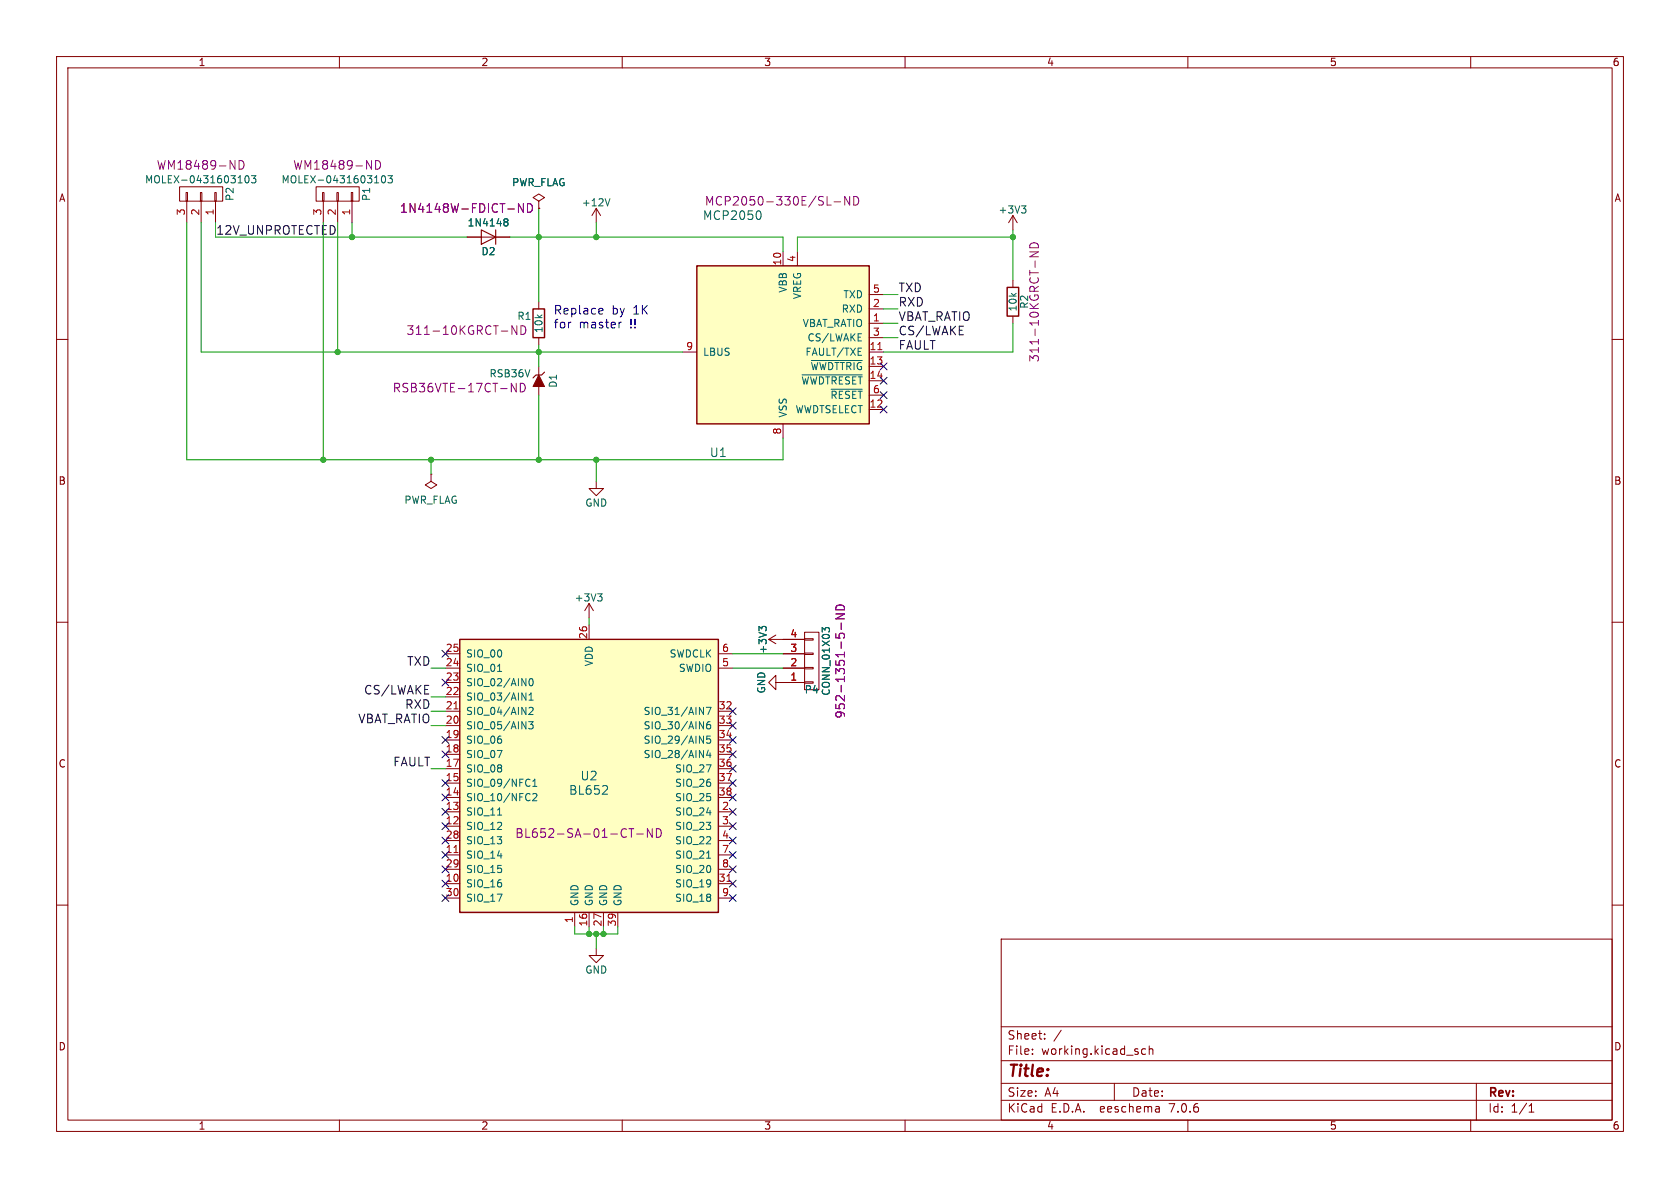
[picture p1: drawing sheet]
(kicad_sch (version 20230121) (generator eeschema)

 (paper "A4")

 (lib_symbols
  (symbol "lin_bluetooth_gateway-rescue:+12V" (power) (pin_names (offset 0)) (in_bom yes) (on_board yes)
   (property "Reference" "#PWR" (at 0 -3.81 0) (effects (font (size 1.27 1.27)) hide))
   (property "Value" "+12V" (at 0 3.556 0) (effects (font (size 1.27 1.27))))
   (property "Footprint" "" (at 0 0 0) (effects (font (size 1.27 1.27))))
   (property "Datasheet" "" (at 0 0 0) (effects (font (size 1.27 1.27))))
   (symbol "+12V_0_1"
    (polyline (pts (xy -0.762 1.27) (xy 0 2.54)) (stroke (width 0) (type solid)) (fill (type none)))
    (polyline (pts (xy 0 0) (xy 0 2.54)) (stroke (width 0) (type solid)) (fill (type none)))
    (polyline (pts (xy 0 2.54) (xy 0.762 1.27)) (stroke (width 0) (type solid)) (fill (type none))))
   (symbol "+12V_1_1"
    (pin power_in line (at 0 0 90) (length 0) hide (name "+12V" (effects (font (size 1.27 1.27)))) (number "1" (effects (font (size 1.27 1.27)))))))
  (symbol "lin_bluetooth_gateway-rescue:+3V3" (power) (pin_names (offset 0)) (in_bom yes) (on_board yes)
   (property "Reference" "#PWR" (at 0 -3.81 0) (effects (font (size 1.27 1.27)) hide))
   (property "Value" "+3V3" (at 0 3.556 0) (effects (font (size 1.27 1.27))))
   (property "Footprint" "" (at 0 0 0) (effects (font (size 1.27 1.27))))
   (property "Datasheet" "" (at 0 0 0) (effects (font (size 1.27 1.27))))
   (symbol "+3V3_0_1"
    (polyline (pts (xy -0.762 1.27) (xy 0 2.54)) (stroke (width 0) (type solid)) (fill (type none)))
    (polyline (pts (xy 0 0) (xy 0 2.54)) (stroke (width 0) (type solid)) (fill (type none)))
    (polyline (pts (xy 0 2.54) (xy 0.762 1.27)) (stroke (width 0) (type solid)) (fill (type none))))
   (symbol "+3V3_1_1"
    (pin power_in line (at 0 0 90) (length 0) hide (name "+3V3" (effects (font (size 1.27 1.27)))) (number "1" (effects (font (size 1.27 1.27)))))))
  (symbol "lin_bluetooth_gateway-rescue:BL652" (pin_names (offset 1.016)) (in_bom yes) (on_board yes)
   (property "Reference" "U" (at 0 1.27 0) (effects (font (size 1.27 1.27))))
   (property "Value" "BL652" (at 0 -1.27 0) (effects (font (size 1.27 1.27))))
   (property "Footprint" "" (at 0 -30.48 0) (effects (font (size 1.27 1.27)) hide))
   (property "Datasheet" "" (at 0 -33.02 0) (effects (font (size 1.27 1.27)) hide))
   (symbol "BL652_0_1"
    (rectangle (start 22.86 25.4) (end -22.86 -22.86) (stroke (width 0.254) (type solid)) (fill (type background))))
   (symbol "BL652_1_1"
    (pin power_in line (at -2.54 -25.4 90) (length 2.54) (name "GND" (effects (font (size 1.27 1.27)))) (number "1" (effects (font (size 1.27 1.27)))))
    (pin bidirectional line (at -25.4 -17.78 0) (length 2.54) (name "SIO_16" (effects (font (size 1.27 1.27)))) (number "10" (effects (font (size 1.27 1.27)))))
    (pin bidirectional line (at -25.4 -12.7 0) (length 2.54) (name "SIO_14" (effects (font (size 1.27 1.27)))) (number "11" (effects (font (size 1.27 1.27)))))
    (pin bidirectional line (at -25.4 -7.62 0) (length 2.54) (name "SIO_12" (effects (font (size 1.27 1.27)))) (number "12" (effects (font (size 1.27 1.27)))))
    (pin bidirectional line (at -25.4 -5.08 0) (length 2.54) (name "SIO_11" (effects (font (size 1.27 1.27)))) (number "13" (effects (font (size 1.27 1.27)))))
    (pin bidirectional line (at -25.4 -2.54 0) (length 2.54) (name "SIO_10/NFC2" (effects (font (size 1.27 1.27)))) (number "14" (effects (font (size 1.27 1.27)))))
    (pin bidirectional line (at -25.4 0 0) (length 2.54) (name "SIO_09/NFC1" (effects (font (size 1.27 1.27)))) (number "15" (effects (font (size 1.27 1.27)))))
    (pin power_in line (at 0 -25.4 90) (length 2.54) (name "GND" (effects (font (size 1.27 1.27)))) (number "16" (effects (font (size 1.27 1.27)))))
    (pin bidirectional line (at -25.4 2.54 0) (length 2.54) (name "SIO_08" (effects (font (size 1.27 1.27)))) (number "17" (effects (font (size 1.27 1.27)))))
    (pin bidirectional line (at -25.4 5.08 0) (length 2.54) (name "SIO_07" (effects (font (size 1.27 1.27)))) (number "18" (effects (font (size 1.27 1.27)))))
    (pin bidirectional line (at -25.4 7.62 0) (length 2.54) (name "SIO_06" (effects (font (size 1.27 1.27)))) (number "19" (effects (font (size 1.27 1.27)))))
    (pin bidirectional line (at 25.4 -5.08 180) (length 2.54) (name "SIO_24" (effects (font (size 1.27 1.27)))) (number "2" (effects (font (size 1.27 1.27)))))
    (pin bidirectional line (at -25.4 10.16 0) (length 2.54) (name "SIO_05/AIN3" (effects (font (size 1.27 1.27)))) (number "20" (effects (font (size 1.27 1.27)))))
    (pin bidirectional line (at -25.4 12.7 0) (length 2.54) (name "SIO_04/AIN2" (effects (font (size 1.27 1.27)))) (number "21" (effects (font (size 1.27 1.27)))))
    (pin bidirectional line (at -25.4 15.24 0) (length 2.54) (name "SIO_03/AIN1" (effects (font (size 1.27 1.27)))) (number "22" (effects (font (size 1.27 1.27)))))
    (pin bidirectional line (at -25.4 17.78 0) (length 2.54) (name "SIO_02/AIN0" (effects (font (size 1.27 1.27)))) (number "23" (effects (font (size 1.27 1.27)))))
    (pin bidirectional line (at -25.4 20.32 0) (length 2.54) (name "SIO_01" (effects (font (size 1.27 1.27)))) (number "24" (effects (font (size 1.27 1.27)))))
    (pin bidirectional line (at -25.4 22.86 0) (length 2.54) (name "SIO_00" (effects (font (size 1.27 1.27)))) (number "25" (effects (font (size 1.27 1.27)))))
    (pin power_in line (at 0 27.94 270) (length 2.54) (name "VDD" (effects (font (size 1.27 1.27)))) (number "26" (effects (font (size 1.27 1.27)))))
    (pin power_in line (at 2.54 -25.4 90) (length 2.54) (name "GND" (effects (font (size 1.27 1.27)))) (number "27" (effects (font (size 1.27 1.27)))))
    (pin bidirectional line (at -25.4 -10.16 0) (length 2.54) (name "SIO_13" (effects (font (size 1.27 1.27)))) (number "28" (effects (font (size 1.27 1.27)))))
    (pin bidirectional line (at -25.4 -15.24 0) (length 2.54) (name "SIO_15" (effects (font (size 1.27 1.27)))) (number "29" (effects (font (size 1.27 1.27)))))
    (pin bidirectional line (at 25.4 -7.62 180) (length 2.54) (name "SIO_23" (effects (font (size 1.27 1.27)))) (number "3" (effects (font (size 1.27 1.27)))))
    (pin bidirectional line (at -25.4 -20.32 0) (length 2.54) (name "SIO_17" (effects (font (size 1.27 1.27)))) (number "30" (effects (font (size 1.27 1.27)))))
    (pin bidirectional line (at 25.4 -17.78 180) (length 2.54) (name "SIO_19" (effects (font (size 1.27 1.27)))) (number "31" (effects (font (size 1.27 1.27)))))
    (pin bidirectional line (at 25.4 12.7 180) (length 2.54) (name "SIO_31/AIN7" (effects (font (size 1.27 1.27)))) (number "32" (effects (font (size 1.27 1.27)))))
    (pin bidirectional line (at 25.4 10.16 180) (length 2.54) (name "SIO_30/AIN6" (effects (font (size 1.27 1.27)))) (number "33" (effects (font (size 1.27 1.27)))))
    (pin bidirectional line (at 25.4 7.62 180) (length 2.54) (name "SIO_29/AIN5" (effects (font (size 1.27 1.27)))) (number "34" (effects (font (size 1.27 1.27)))))
    (pin bidirectional line (at 25.4 5.08 180) (length 2.54) (name "SIO_28/AIN4" (effects (font (size 1.27 1.27)))) (number "35" (effects (font (size 1.27 1.27)))))
    (pin bidirectional line (at 25.4 2.54 180) (length 2.54) (name "SIO_27" (effects (font (size 1.27 1.27)))) (number "36" (effects (font (size 1.27 1.27)))))
    (pin bidirectional line (at 25.4 0 180) (length 2.54) (name "SIO_26" (effects (font (size 1.27 1.27)))) (number "37" (effects (font (size 1.27 1.27)))))
    (pin bidirectional line (at 25.4 -2.54 180) (length 2.54) (name "SIO_25" (effects (font (size 1.27 1.27)))) (number "38" (effects (font (size 1.27 1.27)))))
    (pin power_in line (at 5.08 -25.4 90) (length 2.54) (name "GND" (effects (font (size 1.27 1.27)))) (number "39" (effects (font (size 1.27 1.27)))))
    (pin bidirectional line (at 25.4 -10.16 180) (length 2.54) (name "SIO_22" (effects (font (size 1.27 1.27)))) (number "4" (effects (font (size 1.27 1.27)))))
    (pin bidirectional line (at 25.4 20.32 180) (length 2.54) (name "SWDIO" (effects (font (size 1.27 1.27)))) (number "5" (effects (font (size 1.27 1.27)))))
    (pin bidirectional line (at 25.4 22.86 180) (length 2.54) (name "SWDCLK" (effects (font (size 1.27 1.27)))) (number "6" (effects (font (size 1.27 1.27)))))
    (pin bidirectional line (at 25.4 -12.7 180) (length 2.54) (name "SIO_21" (effects (font (size 1.27 1.27)))) (number "7" (effects (font (size 1.27 1.27)))))
    (pin bidirectional line (at 25.4 -15.24 180) (length 2.54) (name "SIO_20" (effects (font (size 1.27 1.27)))) (number "8" (effects (font (size 1.27 1.27)))))
    (pin bidirectional line (at 25.4 -20.32 180) (length 2.54) (name "SIO_18" (effects (font (size 1.27 1.27)))) (number "9" (effects (font (size 1.27 1.27)))))))
  (symbol "lin_bluetooth_gateway-rescue:CONN_01X03" (pin_names (offset 1.016) hide) (in_bom yes) (on_board yes)
   (property "Reference" "P" (at 0 5.08 0) (effects (font (size 1.27 1.27))))
   (property "Value" "CONN_01X03" (at 2.54 0 90) (effects (font (size 1.27 1.27))))
   (property "Footprint" "" (at 0 0 0) (effects (font (size 1.27 1.27))))
   (property "Datasheet" "" (at 0 0 0) (effects (font (size 1.27 1.27))))
   (symbol "CONN_01X03_0_1"
    (rectangle (start -1.27 -2.413) (end 0.254 -2.667) (stroke (width 0) (type solid)) (fill (type none)))
    (rectangle (start -1.27 0.127) (end 0.254 -0.127) (stroke (width 0) (type solid)) (fill (type none)))
    (rectangle (start -1.27 2.667) (end 0.254 2.413) (stroke (width 0) (type solid)) (fill (type none)))
    (rectangle (start -1.27 3.81) (end 1.27 -3.81) (stroke (width 0) (type solid)) (fill (type none))))
   (symbol "CONN_01X03_1_1"
    (pin passive line (at -5.08 2.54 0) (length 3.81) (name "P1" (effects (font (size 1.27 1.27)))) (number "1" (effects (font (size 1.27 1.27)))))
    (pin passive line (at -5.08 0 0) (length 3.81) (name "P2" (effects (font (size 1.27 1.27)))) (number "2" (effects (font (size 1.27 1.27)))))
    (pin passive line (at -5.08 -2.54 0) (length 3.81) (name "P3" (effects (font (size 1.27 1.27)))) (number "3" (effects (font (size 1.27 1.27)))))))
  (symbol "lin_bluetooth_gateway-rescue:CONN_01X04" (pin_names (offset 1.016) hide) (in_bom yes) (on_board yes)
   (property "Reference" "P" (at 0 6.35 0) (effects (font (size 1.27 1.27))))
   (property "Value" "CONN_01X04" (at 2.54 0 90) (effects (font (size 1.27 1.27))))
   (property "Footprint" "" (at 0 0 0) (effects (font (size 1.27 1.27))))
   (property "Datasheet" "" (at 0 0 0) (effects (font (size 1.27 1.27))))
   (symbol "CONN_01X04_0_1"
    (rectangle (start -1.27 -3.683) (end 0.254 -3.937) (stroke (width 0) (type solid)) (fill (type none)))
    (rectangle (start -1.27 -1.143) (end 0.254 -1.397) (stroke (width 0) (type solid)) (fill (type none)))
    (rectangle (start -1.27 1.397) (end 0.254 1.143) (stroke (width 0) (type solid)) (fill (type none)))
    (rectangle (start -1.27 3.937) (end 0.254 3.683) (stroke (width 0) (type solid)) (fill (type none)))
    (rectangle (start -1.27 5.08) (end 1.27 -5.08) (stroke (width 0) (type solid)) (fill (type none))))
   (symbol "CONN_01X04_1_1"
    (pin passive line (at -5.08 3.81 0) (length 3.81) (name "P1" (effects (font (size 1.27 1.27)))) (number "1" (effects (font (size 1.27 1.27)))))
    (pin passive line (at -5.08 1.27 0) (length 3.81) (name "P2" (effects (font (size 1.27 1.27)))) (number "2" (effects (font (size 1.27 1.27)))))
    (pin passive line (at -5.08 -1.27 0) (length 3.81) (name "P3" (effects (font (size 1.27 1.27)))) (number "3" (effects (font (size 1.27 1.27)))))
    (pin passive line (at -5.08 -3.81 0) (length 3.81) (name "P4" (effects (font (size 1.27 1.27)))) (number "4" (effects (font (size 1.27 1.27)))))))
  (symbol "lin_bluetooth_gateway-rescue:D" (pin_numbers hide) (pin_names (offset 1.016) hide) (in_bom yes) (on_board yes)
   (property "Reference" "D" (at 0 2.54 0) (effects (font (size 1.27 1.27))))
   (property "Value" "D" (at 0 -2.54 0) (effects (font (size 1.27 1.27))))
   (property "Footprint" "" (at 0 0 0) (effects (font (size 1.27 1.27))))
   (property "Datasheet" "" (at 0 0 0) (effects (font (size 1.27 1.27))))
   (symbol "D_0_1"
    (polyline (pts (xy -1.27 1.27) (xy -1.27 -1.27)) (stroke (width 0.2032) (type solid)) (fill (type none)))
    (polyline (pts (xy 1.27 0) (xy -1.27 0)) (stroke (width 0) (type solid)) (fill (type none)))
    (polyline (pts (xy 1.27 1.27) (xy 1.27 -1.27) (xy -1.27 0) (xy 1.27 1.27)) (stroke (width 0.2032) (type solid)) (fill (type none))))
   (symbol "D_1_1"
    (pin passive line (at -3.81 0 0) (length 2.54) (name "K" (effects (font (size 1.27 1.27)))) (number "1" (effects (font (size 1.27 1.27)))))
    (pin passive line (at 3.81 0 180) (length 2.54) (name "A" (effects (font (size 1.27 1.27)))) (number "2" (effects (font (size 1.27 1.27)))))))
  (symbol "lin_bluetooth_gateway-rescue:GND" (power) (pin_names (offset 0)) (in_bom yes) (on_board yes)
   (property "Reference" "#PWR" (at 0 -6.35 0) (effects (font (size 1.27 1.27)) hide))
   (property "Value" "GND" (at 0 -3.81 0) (effects (font (size 1.27 1.27))))
   (property "Footprint" "" (at 0 0 0) (effects (font (size 1.27 1.27))))
   (property "Datasheet" "" (at 0 0 0) (effects (font (size 1.27 1.27))))
   (symbol "GND_0_1"
    (polyline (pts (xy 0 0) (xy 0 -1.27) (xy 1.27 -1.27) (xy 0 -2.54) (xy -1.27 -1.27) (xy 0 -1.27)) (stroke (width 0) (type solid)) (fill (type none))))
   (symbol "GND_1_1"
    (pin power_in line (at 0 0 270) (length 0) hide (name "GND" (effects (font (size 1.27 1.27)))) (number "1" (effects (font (size 1.27 1.27)))))))
  (symbol "lin_bluetooth_gateway-rescue:MCP2050" (pin_names (offset 1.016)) (in_bom yes) (on_board yes)
   (property "Reference" "U" (at -15.24 -13.97 0) (effects (font (size 1.27 1.27)) (justify left)))
   (property "Value" "MCP2050" (at -15.24 16.51 0) (effects (font (size 1.27 1.27)) (justify left)))
   (property "Footprint" "Housings_SOIC:SOIC-14_3.9x8.7mm_Pitch1.27mm" (at 0 -19.05 0) (effects (font (size 1.27 1.27)) hide))
   (property "Datasheet" "" (at 0 -25.4 0) (effects (font (size 1.27 1.27)) hide))
   (symbol "MCP2050_0_1"
    (rectangle (start -15.24 15.24) (end 15.24 -12.7) (stroke (width 0.254) (type solid)) (fill (type background))))
   (symbol "MCP2050_1_1"
    (pin output line (at 17.78 5.08 180) (length 2.54) (name "VBAT_RATIO" (effects (font (size 1.27 1.27)))) (number "1" (effects (font (size 1.27 1.27)))))
    (pin power_in line (at 0 17.78 270) (length 2.54) (name "VBB" (effects (font (size 1.27 1.27)))) (number "10" (effects (font (size 1.27 1.27)))))
    (pin open_collector line (at 17.78 0 180) (length 2.54) (name "FAULT/TXE" (effects (font (size 1.27 1.27)))) (number "11" (effects (font (size 1.27 1.27)))))
    (pin input line (at 17.78 -10.16 180) (length 2.54) (name "WWDTSELECT" (effects (font (size 1.27 1.27)))) (number "12" (effects (font (size 1.27 1.27)))))
    (pin input line (at 17.78 -2.54 180) (length 2.54) (name "~{WWDTTRIG}" (effects (font (size 1.27 1.27)))) (number "13" (effects (font (size 1.27 1.27)))))
    (pin output line (at 17.78 -5.08 180) (length 2.54) (name "~{WWDTRESET}" (effects (font (size 1.27 1.27)))) (number "14" (effects (font (size 1.27 1.27)))))
    (pin output line (at 17.78 7.62 180) (length 2.54) (name "RXD" (effects (font (size 1.27 1.27)))) (number "2" (effects (font (size 1.27 1.27)))))
    (pin input line (at 17.78 2.54 180) (length 2.54) (name "CS/LWAKE" (effects (font (size 1.27 1.27)))) (number "3" (effects (font (size 1.27 1.27)))))
    (pin power_out line (at 2.54 17.78 270) (length 2.54) (name "VREG" (effects (font (size 1.27 1.27)))) (number "4" (effects (font (size 1.27 1.27)))))
    (pin input line (at 17.78 10.16 180) (length 2.54) (name "TXD" (effects (font (size 1.27 1.27)))) (number "5" (effects (font (size 1.27 1.27)))))
    (pin output line (at 17.78 -7.62 180) (length 2.54) (name "~{RESET}" (effects (font (size 1.27 1.27)))) (number "6" (effects (font (size 1.27 1.27)))))
    (pin no_connect line (at -17.78 -7.62 0) (length 2.54) hide (name "NC" (effects (font (size 1.27 1.27)))) (number "7" (effects (font (size 1.27 1.27)))))
    (pin power_in line (at 0 -15.24 90) (length 2.54) (name "VSS" (effects (font (size 1.27 1.27)))) (number "8" (effects (font (size 1.27 1.27)))))
    (pin open_collector line (at -17.78 0 0) (length 2.54) (name "LBUS" (effects (font (size 1.27 1.27)))) (number "9" (effects (font (size 1.27 1.27)))))))
  (symbol "lin_bluetooth_gateway-rescue:PWR_FLAG" (power) (pin_numbers hide) (pin_names (offset 0) hide) (in_bom yes) (on_board yes)
   (property "Reference" "#FLG" (at 0 1.905 0) (effects (font (size 1.27 1.27)) hide))
   (property "Value" "PWR_FLAG" (at 0 3.81 0) (effects (font (size 1.27 1.27))))
   (property "Footprint" "" (at 0 0 0) (effects (font (size 1.27 1.27))))
   (property "Datasheet" "" (at 0 0 0) (effects (font (size 1.27 1.27))))
   (symbol "PWR_FLAG_0_0"
    (pin power_out line (at 0 0 90) (length 0) (name "pwr" (effects (font (size 1.27 1.27)))) (number "1" (effects (font (size 1.27 1.27))))))
   (symbol "PWR_FLAG_0_1"
    (polyline (pts (xy 0 0) (xy 0 1.27) (xy -1.016 1.905) (xy 0 2.54) (xy 1.016 1.905) (xy 0 1.27)) (stroke (width 0) (type solid)) (fill (type none)))))
  (symbol "lin_bluetooth_gateway-rescue:R" (pin_numbers hide) (pin_names (offset 0)) (in_bom yes) (on_board yes)
   (property "Reference" "R" (at 2.032 0 90) (effects (font (size 1.27 1.27))))
   (property "Value" "R" (at 0 0 90) (effects (font (size 1.27 1.27))))
   (property "Footprint" "" (at -1.778 0 90) (effects (font (size 1.27 1.27))))
   (property "Datasheet" "" (at 0 0 0) (effects (font (size 1.27 1.27))))
   (symbol "R_0_1"
    (rectangle (start -1.016 -2.54) (end 1.016 2.54) (stroke (width 0.254) (type solid)) (fill (type none))))
   (symbol "R_1_1"
    (pin passive line (at 0 3.81 270) (length 1.27) (name "~" (effects (font (size 1.27 1.27)))) (number "1" (effects (font (size 1.27 1.27)))))
    (pin passive line (at 0 -3.81 90) (length 1.27) (name "~" (effects (font (size 1.27 1.27)))) (number "2" (effects (font (size 1.27 1.27)))))))
  (symbol "lin_bluetooth_gateway-rescue:ZENERsmall" (pin_numbers hide) (pin_names (offset 1.016) hide) (in_bom yes) (on_board yes)
   (property "Reference" "D" (at 0 2.54 0) (effects (font (size 1.27 1.27))))
   (property "Value" "ZENERsmall" (at 0 -2.54 0) (effects (font (size 1.27 1.27))))
   (property "Footprint" "" (at 0 0 0) (effects (font (size 1.27 1.27))))
   (property "Datasheet" "" (at 0 0 0) (effects (font (size 1.27 1.27))))
   (symbol "ZENERsmall_0_1"
    (polyline (pts (xy -1.524 1.016) (xy -1.016 0.508) (xy -1.016 -0.508) (xy -0.508 -1.016)) (stroke (width 0.2032) (type solid)) (fill (type none)))
    (polyline (pts (xy 1.016 1.016) (xy -1.016 0) (xy 1.016 -1.016) (xy 1.016 1.016)) (stroke (width 0) (type solid)) (fill (type outline))))
   (symbol "ZENERsmall_1_1"
    (pin passive line (at -2.54 0 0) (length 1.524) (name "K" (effects (font (size 1.016 1.016)))) (number "1" (effects (font (size 1.016 1.016)))))
    (pin passive line (at 2.54 0 180) (length 1.524) (name "A" (effects (font (size 1.016 1.016)))) (number "2" (effects (font (size 1.016 1.016))))))))

 (junction (at 62.23 41.91) (diameter 0) (color 0 0 0 0))
 (junction (at 105.41 165.1) (diameter 0) (color 0 0 0 0))
 (junction (at 95.25 41.91) (diameter 0) (color 0 0 0 0))
 (junction (at 105.41 41.91) (diameter 0) (color 0 0 0 0))
 (junction (at 76.2 81.28) (diameter 0) (color 0 0 0 0))
 (junction (at 179.07 41.91) (diameter 0) (color 0 0 0 0))
 (junction (at 105.41 81.28) (diameter 0) (color 0 0 0 0))
 (junction (at 95.25 81.28) (diameter 0) (color 0 0 0 0))
 (junction (at 59.69 62.23) (diameter 0) (color 0 0 0 0))
 (junction (at 106.68 165.1) (diameter 0) (color 0 0 0 0))
 (junction (at 57.15 81.28) (diameter 0) (color 0 0 0 0))
 (junction (at 104.14 165.1) (diameter 0) (color 0 0 0 0))
 (junction (at 95.25 62.23) (diameter 0) (color 0 0 0 0))

 (no_connect (at 129.54 128.27))
 (no_connect (at 78.74 140.97))
 (no_connect (at 78.74 115.57))
 (no_connect (at 78.74 156.21))
 (no_connect (at 129.54 135.89))
 (no_connect (at 129.54 125.73))
 (no_connect (at 129.54 153.67))
 (no_connect (at 78.74 120.65))
 (no_connect (at 129.54 151.13))
 (no_connect (at 78.74 138.43))
 (no_connect (at 129.54 143.51))
 (no_connect (at 129.54 138.43))
 (no_connect (at 156.21 67.31))
 (no_connect (at 78.74 148.59))
 (no_connect (at 156.21 64.77))
 (no_connect (at 129.54 146.05))
 (no_connect (at 78.74 153.67))
 (no_connect (at 78.74 143.51))
 (no_connect (at 78.74 158.75))
 (no_connect (at 78.74 133.35))
 (no_connect (at 78.74 130.81))
 (no_connect (at 129.54 156.21))
 (no_connect (at 78.74 151.13))
 (no_connect (at 129.54 158.75))
 (no_connect (at 156.21 72.39))
 (no_connect (at 156.21 69.85))
 (no_connect (at 78.74 146.05))
 (no_connect (at 129.54 140.97))
 (no_connect (at 129.54 133.35))
 (no_connect (at 129.54 148.59))
 (no_connect (at 129.54 130.81))

 (wire (pts (xy 105.41 81.28) (xy 138.43 81.28)) (stroke (width 0) (type default)))
 (wire (pts (xy 78.74 128.27) (xy 76.2 128.27)) (stroke (width 0) (type default)))
 (wire (pts (xy 95.25 62.23) (xy 120.65 62.23)) (stroke (width 0) (type default)))
 (wire (pts (xy 105.41 165.1) (xy 106.68 165.1)) (stroke (width 0) (type default)))
 (wire (pts (xy 95.25 81.28) (xy 105.41 81.28)) (stroke (width 0) (type default)))
 (wire (pts (xy 62.23 39.37) (xy 62.23 41.91)) (stroke (width 0) (type default)))
 (wire (pts (xy 129.54 115.57) (xy 138.43 115.57)) (stroke (width 0) (type default)))
 (wire (pts (xy 140.97 41.91) (xy 179.07 41.91)) (stroke (width 0) (type default)))
 (wire (pts (xy 38.1 39.37) (xy 38.1 41.91)) (stroke (width 0) (type default)))
 (wire (pts (xy 105.41 165.1) (xy 105.41 167.64)) (stroke (width 0) (type default)))
 (wire (pts (xy 156.21 54.61) (xy 158.75 54.61)) (stroke (width 0) (type default)))
 (wire (pts (xy 104.14 110.49) (xy 104.14 109.22)) (stroke (width 0) (type default)))
 (wire (pts (xy 35.56 39.37) (xy 35.56 62.23)) (stroke (width 0) (type default)))
 (wire (pts (xy 105.41 41.91) (xy 138.43 41.91)) (stroke (width 0) (type default)))
 (wire (pts (xy 57.15 81.28) (xy 76.2 81.28)) (stroke (width 0) (type default)))
 (wire (pts (xy 95.25 36.83) (xy 95.25 41.91)) (stroke (width 0) (type default)))
 (wire (pts (xy 95.25 69.85) (xy 95.25 81.28)) (stroke (width 0) (type default)))
 (wire (pts (xy 35.56 62.23) (xy 59.69 62.23)) (stroke (width 0) (type default)))
 (wire (pts (xy 138.43 81.28) (xy 138.43 77.47)) (stroke (width 0) (type default)))
 (wire (pts (xy 156.21 59.69) (xy 158.75 59.69)) (stroke (width 0) (type default)))
 (wire (pts (xy 57.15 39.37) (xy 57.15 81.28)) (stroke (width 0) (type default)))
 (wire (pts (xy 138.43 41.91) (xy 138.43 44.45)) (stroke (width 0) (type default)))
 (wire (pts (xy 158.75 52.07) (xy 156.21 52.07)) (stroke (width 0) (type default)))
 (wire (pts (xy 104.14 163.83) (xy 104.14 165.1)) (stroke (width 0) (type default)))
 (wire (pts (xy 33.02 81.28) (xy 57.15 81.28)) (stroke (width 0) (type default)))
 (wire (pts (xy 105.41 41.91) (xy 105.41 39.37)) (stroke (width 0) (type default)))
 (wire (pts (xy 104.14 165.1) (xy 105.41 165.1)) (stroke (width 0) (type default)))
 (wire (pts (xy 105.41 81.28) (xy 105.41 85.09)) (stroke (width 0) (type default)))
 (wire (pts (xy 38.1 41.91) (xy 62.23 41.91)) (stroke (width 0) (type default)))
 (wire (pts (xy 158.75 57.15) (xy 156.21 57.15)) (stroke (width 0) (type default)))
 (wire (pts (xy 95.25 41.91) (xy 105.41 41.91)) (stroke (width 0) (type default)))
 (wire (pts (xy 59.69 39.37) (xy 59.69 62.23)) (stroke (width 0) (type default)))
 (wire (pts (xy 101.6 165.1) (xy 104.14 165.1)) (stroke (width 0) (type default)))
 (wire (pts (xy 33.02 39.37) (xy 33.02 81.28)) (stroke (width 0) (type default)))
 (wire (pts (xy 101.6 163.83) (xy 101.6 165.1)) (stroke (width 0) (type default)))
 (wire (pts (xy 106.68 163.83) (xy 106.68 165.1)) (stroke (width 0) (type default)))
 (wire (pts (xy 76.2 81.28) (xy 95.25 81.28)) (stroke (width 0) (type default)))
 (wire (pts (xy 179.07 40.64) (xy 179.07 41.91)) (stroke (width 0) (type default)))
 (wire (pts (xy 140.97 44.45) (xy 140.97 41.91)) (stroke (width 0) (type default)))
 (wire (pts (xy 76.2 118.11) (xy 78.74 118.11)) (stroke (width 0) (type default)))
 (wire (pts (xy 179.07 57.15) (xy 179.07 62.23)) (stroke (width 0) (type default)))
 (wire (pts (xy 78.74 125.73) (xy 76.2 125.73)) (stroke (width 0) (type default)))
 (wire (pts (xy 76.2 83.82) (xy 76.2 81.28)) (stroke (width 0) (type default)))
 (wire (pts (xy 138.43 118.11) (xy 129.54 118.11)) (stroke (width 0) (type default)))
 (wire (pts (xy 78.74 135.89) (xy 76.2 135.89)) (stroke (width 0) (type default)))
 (wire (pts (xy 78.74 123.19) (xy 76.2 123.19)) (stroke (width 0) (type default)))
 (wire (pts (xy 95.25 62.23) (xy 95.25 64.77)) (stroke (width 0) (type default)))
 (wire (pts (xy 109.22 165.1) (xy 109.22 163.83)) (stroke (width 0) (type default)))
 (wire (pts (xy 106.68 165.1) (xy 109.22 165.1)) (stroke (width 0) (type default)))
 (wire (pts (xy 179.07 62.23) (xy 156.21 62.23)) (stroke (width 0) (type default)))
 (wire (pts (xy 59.69 62.23) (xy 95.25 62.23)) (stroke (width 0) (type default)))
 (wire (pts (xy 95.25 41.91) (xy 95.25 53.34)) (stroke (width 0) (type default)))
 (wire (pts (xy 95.25 60.96) (xy 95.25 62.23)) (stroke (width 0) (type default)))
 (wire (pts (xy 62.23 41.91) (xy 82.55 41.91)) (stroke (width 0) (type default)))
 (wire (pts (xy 90.17 41.91) (xy 95.25 41.91)) (stroke (width 0) (type default)))
 (wire (pts (xy 179.07 41.91) (xy 179.07 49.53)) (stroke (width 0) (type default)))

 (text "Replace by 1K\nfor master !!" (at 97.79 58.42 0) (effects (font (size 1.524 1.524)) (justify left bottom)))

 (label "CS/LWAKE" (at 76.2 123.19 180) (effects (font (size 1.524 1.524)) (justify right bottom)))
 (label "TXD" (at 76.2 118.11 180) (effects (font (size 1.524 1.524)) (justify right bottom)))
 (label "CS/LWAKE" (at 158.75 59.69 0) (effects (font (size 1.524 1.524)) (justify left bottom)))
 (label "FAULT" (at 76.2 135.89 180) (effects (font (size 1.524 1.524)) (justify right bottom)))
 (label "12V_UNPROTECTED" (at 38.1 41.91 0) (effects (font (size 1.524 1.524)) (justify left bottom)))
 (label "VBAT_RATIO" (at 158.75 57.15 0) (effects (font (size 1.524 1.524)) (justify left bottom)))
 (label "RXD" (at 158.75 54.61 0) (effects (font (size 1.524 1.524)) (justify left bottom)))
 (label "VBAT_RATIO" (at 76.2 128.27 180) (effects (font (size 1.524 1.524)) (justify right bottom)))
 (label "FAULT" (at 158.75 62.23 0) (effects (font (size 1.524 1.524)) (justify left bottom)))
 (label "TXD" (at 158.75 52.07 0) (effects (font (size 1.524 1.524)) (justify left bottom)))
 (label "RXD" (at 76.2 125.73 180) (effects (font (size 1.524 1.524)) (justify right bottom)))

 (symbol (lib_id "lin_bluetooth_gateway-rescue:BL652") (at 104.14 138.43 0) (unit 1) (in_bom yes) (on_board yes) (dnp no)
  (property "Reference" "U2" (at 104.14 137.16 0) (effects (font (size 1.524 1.524))))
  (property "Value" "BL652" (at 104.14 139.7 0) (effects (font (size 1.524 1.524))))
  (property "Footprint" "RF_Modules:Laird_BL652" (at 104.14 138.43 0) (effects (font (size 1.524 1.524)) hide))
  (property "Datasheet" "" (at 104.14 138.43 0) (effects (font (size 1.524 1.524)) hide))
  (property "DIGIKEY" "BL652-SA-01-CT-ND" (at 104.14 147.32 0) (effects (font (size 1.524 1.524)))) (pin "1") (pin "10") (pin "11") (pin "12") (pin "13") (pin "14") (pin "15") (pin "16") (pin "17") (pin "18") (pin "19") (pin "2") (pin "20") (pin "21") (pin "22") (pin "23") (pin "24") (pin "25") (pin "26") (pin "27") (pin "28") (pin "29") (pin "3") (pin "30") (pin "31") (pin "32") (pin "33") (pin "34") (pin "35") (pin "36") (pin "37") (pin "38") (pin "39") (pin "4") (pin "5") (pin "6") (pin "7") (pin "8") (pin "9"))

 (symbol (lib_id "lin_bluetooth_gateway-rescue:GND") (at 105.41 85.09 0) (unit 1) (in_bom yes) (on_board yes) (dnp no)
  (property "Reference" "#PWR01" (at 105.41 91.44 0) (effects (font (size 1.27 1.27)) hide))
  (property "Value" "GND" (at 105.41 88.9 0) (effects (font (size 1.27 1.27))))
  (property "Footprint" "" (at 105.41 85.09 0) (effects (font (size 1.27 1.27))))
  (property "Datasheet" "" (at 105.41 85.09 0) (effects (font (size 1.27 1.27)))) (pin "1"))

 (symbol (lib_id "lin_bluetooth_gateway-rescue:GND") (at 105.41 167.64 0) (unit 1) (in_bom yes) (on_board yes) (dnp no)
  (property "Reference" "#PWR02" (at 105.41 173.99 0) (effects (font (size 1.27 1.27)) hide))
  (property "Value" "GND" (at 105.41 171.45 0) (effects (font (size 1.27 1.27))))
  (property "Footprint" "" (at 105.41 167.64 0) (effects (font (size 1.27 1.27))))
  (property "Datasheet" "" (at 105.41 167.64 0) (effects (font (size 1.27 1.27)))) (pin "1"))

 (symbol (lib_id "lin_bluetooth_gateway-rescue:MCP2050") (at 138.43 62.23 0) (unit 1) (in_bom yes) (on_board yes) (dnp no)
  (property "Reference" "U1" (at 127 80.01 0) (effects (font (size 1.524 1.524))))
  (property "Value" "MCP2050" (at 129.54 38.1 0) (effects (font (size 1.524 1.524))))
  (property "Footprint" "Housings_SOIC:SOIC-14_3.9x8.7mm_Pitch1.27mm" (at 127 60.96 0) (effects (font (size 1.524 1.524)) hide))
  (property "Datasheet" "http://ww1.microchip.com/downloads/en/DeviceDoc/22299B.pdf" (at 127 60.96 0) (effects (font (size 1.524 1.524)) hide))
  (property "DIGIKEY" "MCP2050-330E/SL-ND" (at 124.46 35.56 0) (effects (font (size 1.524 1.524)) (justify left))) (pin "1") (pin "10") (pin "11") (pin "12") (pin "13") (pin "14") (pin "2") (pin "3") (pin "4") (pin "5") (pin "6") (pin "7") (pin "8") (pin "9"))

 (symbol (lib_id "lin_bluetooth_gateway-rescue:+12V") (at 105.41 39.37 0) (unit 1) (in_bom yes) (on_board yes) (dnp no)
  (property "Reference" "#PWR03" (at 105.41 43.18 0) (effects (font (size 1.27 1.27)) hide))
  (property "Value" "+12V" (at 105.41 35.814 0) (effects (font (size 1.27 1.27))))
  (property "Footprint" "" (at 105.41 39.37 0) (effects (font (size 1.27 1.27))))
  (property "Datasheet" "" (at 105.41 39.37 0) (effects (font (size 1.27 1.27)))) (pin "1"))

 (symbol (lib_id "lin_bluetooth_gateway-rescue:R") (at 179.07 53.34 0) (unit 1) (in_bom yes) (on_board yes) (dnp no)
  (property "Reference" "R2" (at 181.102 53.34 90) (effects (font (size 1.27 1.27))))
  (property "Value" "10k" (at 179.07 53.34 90) (effects (font (size 1.27 1.27))))
  (property "Footprint" "Resistors_SMD:R_0603_HandSoldering" (at 177.292 53.34 90) (effects (font (size 1.27 1.27)) hide))
  (property "Datasheet" "" (at 179.07 53.34 0) (effects (font (size 1.27 1.27))))
  (property "DIGIKEY" "311-10KGRCT-ND" (at 182.88 53.34 90) (effects (font (size 1.524 1.524)))) (pin "1") (pin "2"))

 (symbol (lib_id "lin_bluetooth_gateway-rescue:PWR_FLAG") (at 95.25 36.83 0) (unit 1) (in_bom yes) (on_board yes) (dnp no)
  (property "Reference" "#FLG04" (at 95.25 34.417 0) (effects (font (size 1.27 1.27)) hide))
  (property "Value" "PWR_FLAG" (at 95.25 32.258 0) (effects (font (size 1.27 1.27))))
  (property "Footprint" "" (at 95.25 36.83 0) (effects (font (size 1.27 1.27))))
  (property "Datasheet" "" (at 95.25 36.83 0) (effects (font (size 1.27 1.27)))) (pin "1"))

 (symbol (lib_id "lin_bluetooth_gateway-rescue:PWR_FLAG") (at 76.2 83.82 180) (unit 1) (in_bom yes) (on_board yes) (dnp no)
  (property "Reference" "#FLG05" (at 76.2 86.233 0) (effects (font (size 1.27 1.27)) hide))
  (property "Value" "PWR_FLAG" (at 76.2 88.392 0) (effects (font (size 1.27 1.27))))
  (property "Footprint" "" (at 76.2 83.82 0) (effects (font (size 1.27 1.27))))
  (property "Datasheet" "" (at 76.2 83.82 0) (effects (font (size 1.27 1.27)))) (pin "1"))

 (symbol (lib_id "lin_bluetooth_gateway-rescue:CONN_01X04") (at 143.51 116.84 0) (mirror x) (unit 1) (in_bom yes) (on_board yes) (dnp no)
  (property "Reference" "P4" (at 143.51 121.92 0) (effects (font (size 1.27 1.27))))
  (property "Value" "CONN_01X03" (at 146.05 116.84 90) (effects (font (size 1.27 1.27))))
  (property "Footprint" "Pin_Headers:Pin_Header_Straight_1x04_Pitch2.00mm" (at 143.51 116.84 0) (effects (font (size 1.27 1.27)) hide))
  (property "Datasheet" "" (at 143.51 116.84 0) (effects (font (size 1.27 1.27))))
  (property "DIGIKEY" "952-1351-5-ND" (at 148.59 116.84 90) (effects (font (size 1.524 1.524)))) (pin "1") (pin "2") (pin "3") (pin "4"))

 (symbol (lib_id "lin_bluetooth_gateway-rescue:GND") (at 138.43 120.65 270) (unit 1) (in_bom yes) (on_board yes) (dnp no)
  (property "Reference" "#PWR06" (at 132.08 120.65 0) (effects (font (size 1.27 1.27)) hide))
  (property "Value" "GND" (at 134.62 120.65 0) (effects (font (size 1.27 1.27))))
  (property "Footprint" "" (at 138.43 120.65 0) (effects (font (size 1.27 1.27))))
  (property "Datasheet" "" (at 138.43 120.65 0) (effects (font (size 1.27 1.27)))) (pin "1"))

 (symbol (lib_id "lin_bluetooth_gateway-rescue:D") (at 86.36 41.91 180) (unit 1) (in_bom yes) (on_board yes) (dnp no)
  (property "Reference" "D2" (at 86.36 44.45 0) (effects (font (size 1.27 1.27))))
  (property "Value" "1N4148" (at 86.36 39.37 0) (effects (font (size 1.27 1.27))))
  (property "Footprint" "Diodes_SMD:SOD-123" (at 86.36 41.91 0) (effects (font (size 1.27 1.27)) hide))
  (property "Datasheet" "http://www.diodes.com/_files/datasheets/ds30086.pdf" (at 86.36 41.91 0) (effects (font (size 1.27 1.27)) hide))
  (property "DIGIKEY" "1N4148W-FDICT-ND" (at 82.55 36.83 0) (effects (font (size 1.524 1.524)))) (pin "1") (pin "2"))

 (symbol (lib_id "lin_bluetooth_gateway-rescue:ZENERsmall") (at 95.25 67.31 270) (unit 1) (in_bom yes) (on_board yes) (dnp no)
  (property "Reference" "D1" (at 97.79 67.31 0) (effects (font (size 1.27 1.27))))
  (property "Value" "RSB36V" (at 90.17 66.04 90) (effects (font (size 1.27 1.27))))
  (property "Footprint" "Diodes_SMD:SOD-323_HandSoldering" (at 95.25 67.31 0) (effects (font (size 1.27 1.27)) hide))
  (property "Datasheet" "http://rohmfs.rohm.com/en/products/databook/datasheet/discrete/diode/zener/rsb36v.pdf" (at 95.25 67.31 0) (effects (font (size 1.27 1.27)) hide))
  (property "DIGIKEY" "RSB36VTE-17CT-ND" (at 81.28 68.58 90) (effects (font (size 1.524 1.524)))) (pin "1") (pin "2"))

 (symbol (lib_id "lin_bluetooth_gateway-rescue:+3V3") (at 179.07 40.64 0) (unit 1) (in_bom yes) (on_board yes) (dnp no)
  (property "Reference" "#PWR07" (at 179.07 44.45 0) (effects (font (size 1.27 1.27)) hide))
  (property "Value" "+3V3" (at 179.07 37.084 0) (effects (font (size 1.27 1.27))))
  (property "Footprint" "" (at 179.07 40.64 0) (effects (font (size 1.27 1.27))))
  (property "Datasheet" "" (at 179.07 40.64 0) (effects (font (size 1.27 1.27)))) (pin "1"))

 (symbol (lib_id "lin_bluetooth_gateway-rescue:+3V3") (at 138.43 113.03 90) (unit 1) (in_bom yes) (on_board yes) (dnp no)
  (property "Reference" "#PWR08" (at 142.24 113.03 0) (effects (font (size 1.27 1.27)) hide))
  (property "Value" "+3V3" (at 134.874 113.03 0) (effects (font (size 1.27 1.27))))
  (property "Footprint" "" (at 138.43 113.03 0) (effects (font (size 1.27 1.27))))
  (property "Datasheet" "" (at 138.43 113.03 0) (effects (font (size 1.27 1.27)))) (pin "1"))

 (symbol (lib_id "lin_bluetooth_gateway-rescue:R") (at 95.25 57.15 0) (unit 1) (in_bom yes) (on_board yes) (dnp no)
  (property "Reference" "R1" (at 92.71 55.88 0) (effects (font (size 1.27 1.27))))
  (property "Value" "10k" (at 95.25 57.15 90) (effects (font (size 1.27 1.27))))
  (property "Footprint" "Resistors_SMD:R_0603_HandSoldering" (at 93.472 57.15 90) (effects (font (size 1.27 1.27)) hide))
  (property "Datasheet" "" (at 95.25 57.15 0) (effects (font (size 1.27 1.27))))
  (property "DIGIKEY" "311-10KGRCT-ND" (at 82.55 58.42 0) (effects (font (size 1.524 1.524)))) (pin "1") (pin "2"))

 (symbol (lib_id "lin_bluetooth_gateway-rescue:CONN_01X03") (at 59.69 34.29 270) (mirror x) (unit 1) (in_bom yes) (on_board yes) (dnp no)
  (property "Reference" "P1" (at 64.77 34.29 0) (effects (font (size 1.27 1.27))))
  (property "Value" "MOLEX-0431603103" (at 59.69 31.75 90) (effects (font (size 1.27 1.27))))
  (property "Footprint" "Connectors_Molex:Molex_Sabre_43160-XX03_03x7.49mm_Angled_BoardLock" (at 59.69 34.29 0) (effects (font (size 1.27 1.27)) hide))
  (property "Datasheet" "http://www.molex.com/pdm_docs/sd/431603103_sd.pdf" (at 59.69 34.29 0) (effects (font (size 1.27 1.27)) hide))
  (property "DIGIKEY" "WM18489-ND" (at 59.69 29.21 90) (effects (font (size 1.524 1.524)))) (pin "1") (pin "2") (pin "3"))

 (symbol (lib_id "lin_bluetooth_gateway-rescue:CONN_01X03") (at 35.56 34.29 270) (mirror x) (unit 1) (in_bom yes) (on_board yes) (dnp no)
  (property "Reference" "P2" (at 40.64 34.29 0) (effects (font (size 1.27 1.27))))
  (property "Value" "MOLEX-0431603103" (at 35.56 31.75 90) (effects (font (size 1.27 1.27))))
  (property "Footprint" "Connectors_Molex:Molex_Sabre_43160-XX03_03x7.49mm_Angled_BoardLock" (at 35.56 34.29 0) (effects (font (size 1.27 1.27)) hide))
  (property "Datasheet" "http://www.molex.com/pdm_docs/sd/431603103_sd.pdf" (at 35.56 34.29 0) (effects (font (size 1.27 1.27)) hide))
  (property "DIGIKEY" "WM18489-ND" (at 35.56 29.21 90) (effects (font (size 1.524 1.524)))) (pin "1") (pin "2") (pin "3"))

 (symbol (lib_id "lin_bluetooth_gateway-rescue:+3V3") (at 104.14 109.22 0) (unit 1) (in_bom yes) (on_board yes) (dnp no)
  (property "Reference" "#PWR09" (at 104.14 113.03 0) (effects (font (size 1.27 1.27)) hide))
  (property "Value" "+3V3" (at 104.14 105.664 0) (effects (font (size 1.27 1.27))))
  (property "Footprint" "" (at 104.14 109.22 0) (effects (font (size 1.27 1.27))))
  (property "Datasheet" "" (at 104.14 109.22 0) (effects (font (size 1.27 1.27)))) (pin "1"))

 (sheet_instances (path "" (page "1"))))
